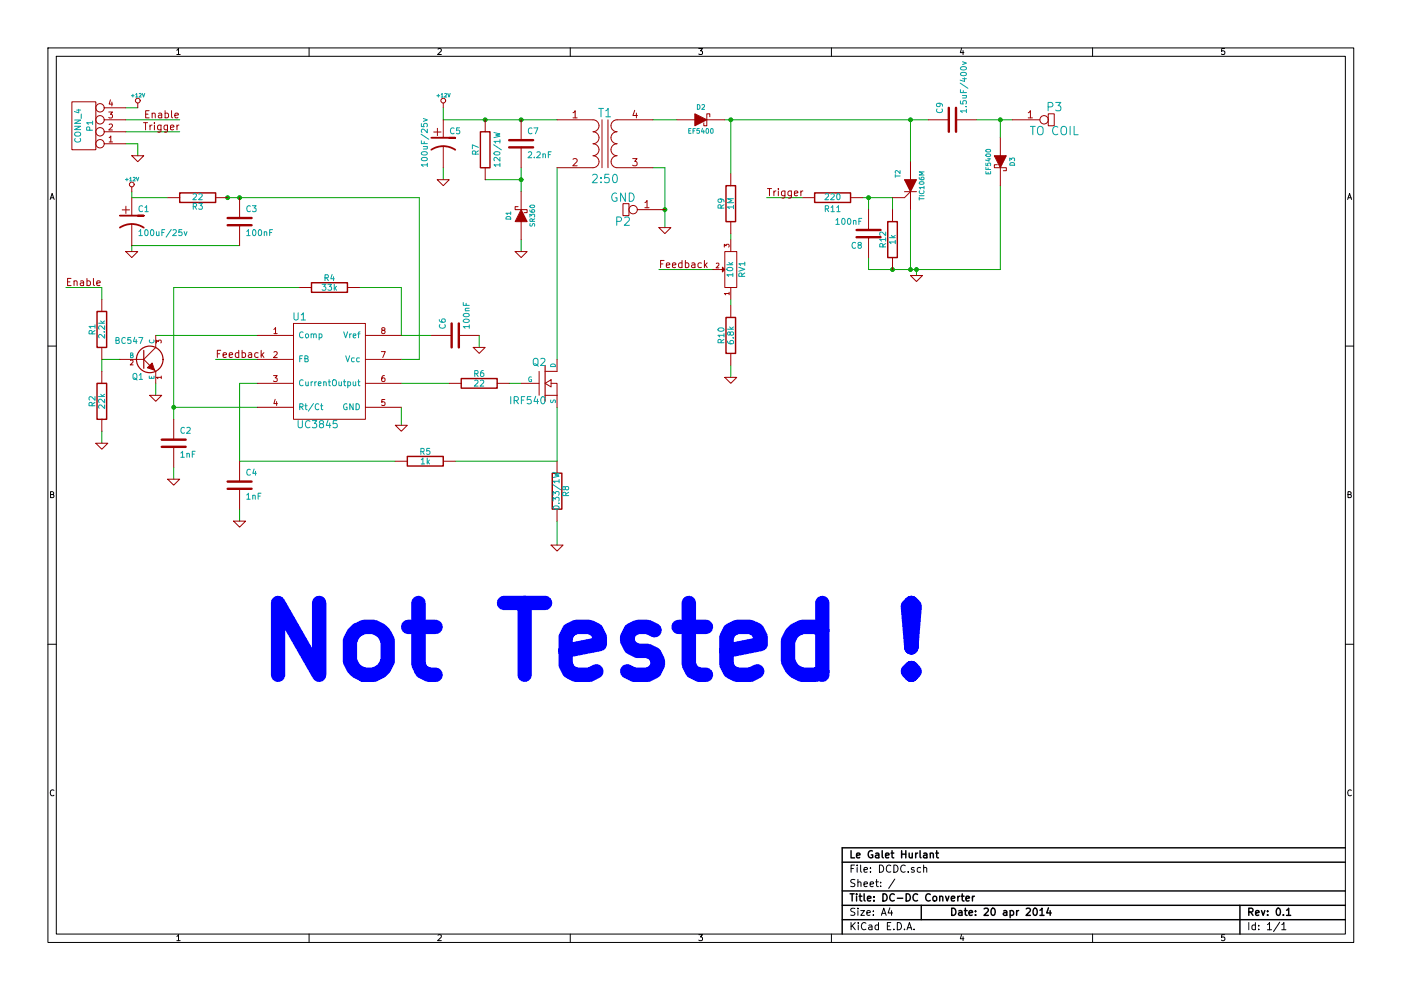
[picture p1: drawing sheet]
EESchema Schematic File Version 2  date lun. 21 avril 2014 15:39:56 CEST
LIBS:power
LIBS:device
LIBS:transistors
LIBS:conn
LIBS:linear
LIBS:regul
LIBS:74xx
LIBS:cmos4000
LIBS:adc-dac
LIBS:memory
LIBS:xilinx
LIBS:special
LIBS:microcontrollers
LIBS:dsp
LIBS:microchip
LIBS:analog_switches
LIBS:motorola
LIBS:texas
LIBS:intel
LIBS:audio
LIBS:interface
LIBS:digital-audio
LIBS:philips
LIBS:display
LIBS:cypress
LIBS:siliconi
LIBS:opto
LIBS:atmel
LIBS:contrib
LIBS:valves
LIBS:solextronic
LIBS:DCDC-cache
EELAYER 25  0
EELAYER END
$Descr A4 11700 8267
encoding utf-8
Sheet 1 1
Title "DC-DC Converter"
Date "20 apr 2014"
Rev "0.1"
Comp "Le Galet Hurlant"
Comment1 ""
Comment2 ""
Comment3 ""
Comment4 ""
$EndDescr
Connection ~ 7600 1000
Wire Wire Line
	7600 1350 7600 1000
Wire Wire Line
	7450 1750 7450 1650
Wire Wire Line
	7450 1650 7200 1650
Connection ~ 7600 2250
Wire Wire Line
	7600 1750 7600 2250
Wire Wire Line
	7250 2150 7250 2250
Wire Wire Line
	8150 1000 8450 1000
Connection ~ 6100 1000
Wire Wire Line
	6100 1000 6100 1450
Wire Wire Line
	6100 1950 6100 2000
Wire Wire Line
	6100 3050 6100 3150
Connection ~ 5550 1750
Wire Wire Line
	5550 1900 5550 1400
Wire Wire Line
	5550 1400 5450 1400
Wire Wire Line
	1800 3000 2150 3000
Wire Wire Line
	3300 3850 2000 3850
Wire Wire Line
	1450 3900 1450 4000
Wire Wire Line
	1450 3500 1450 2400
Wire Wire Line
	1450 2400 2500 2400
Wire Wire Line
	3600 2800 3350 2800
Wire Wire Line
	4650 4350 4650 4550
Wire Wire Line
	4650 3400 4650 3850
Wire Wire Line
	3700 1400 3700 1500
Wire Wire Line
	3700 900  3700 1000
Wire Wire Line
	1100 1600 1100 1650
Wire Wire Line
	2000 2050 1100 2050
Wire Wire Line
	4350 2000 4350 2100
Wire Wire Line
	4350 1500 4050 1500
Connection ~ 4050 1000
Wire Wire Line
	4650 1400 4650 3000
Wire Wire Line
	3350 3400 3350 3550
Wire Wire Line
	850  3100 850  3000
Wire Wire Line
	850  3000 1000 3000
Wire Wire Line
	2150 2800 1300 2800
Wire Wire Line
	1500 1000 1050 1000
Wire Wire Line
	1050 900  1150 900 
Wire Wire Line
	1050 1200 1150 1200
Wire Wire Line
	1150 1200 1150 1300
Wire Wire Line
	1500 1100 1050 1100
Wire Wire Line
	550  2400 850  2400
Wire Wire Line
	850  2400 850  2500
Wire Wire Line
	1300 3200 1300 3300
Wire Wire Line
	850  3600 850  3700
Connection ~ 4350 1000
Wire Wire Line
	4350 1400 4350 1600
Connection ~ 4350 1500
Wire Wire Line
	1100 2050 1100 2100
Connection ~ 1900 1650
Wire Wire Line
	1100 1650 1400 1650
Wire Wire Line
	1900 1650 3500 1650
Wire Wire Line
	3500 1650 3500 3000
Wire Wire Line
	3500 3000 3350 3000
Connection ~ 2000 1650
Wire Wire Line
	3700 1000 4650 1000
Wire Wire Line
	4250 3200 4350 3200
Wire Wire Line
	4650 3850 3800 3850
Wire Wire Line
	4000 2800 4000 2900
Wire Wire Line
	3350 2800 3350 2400
Wire Wire Line
	3350 2400 3000 2400
Wire Wire Line
	2150 3400 1450 3400
Connection ~ 1450 3400
Wire Wire Line
	2150 3200 2000 3200
Wire Wire Line
	2000 3200 2000 3850
Wire Wire Line
	2000 4250 2000 4350
Wire Wire Line
	3350 3200 3750 3200
Wire Wire Line
	5450 1000 5650 1000
Wire Wire Line
	6100 2500 6100 2550
Wire Wire Line
	5500 2250 5950 2250
Wire Wire Line
	8350 1150 8350 1000
Connection ~ 8350 1000
Wire Wire Line
	7250 2250 8350 2250
Wire Wire Line
	8350 2250 8350 1550
Connection ~ 7450 2250
Wire Wire Line
	7650 2300 7650 2250
Connection ~ 7650 2250
Wire Wire Line
	7250 1750 7250 1650
Connection ~ 7250 1650
Wire Wire Line
	6400 1650 6700 1650
Wire Wire Line
	7750 1000 6050 1000
Text Label 6400 1650 0    60   ~ 0
Trigger
$Comp
L C C8
U 1 1
P 7250 1950
F 0 "C8" H 7300 2050 50  0000 L CNN
F 1 "100nF" H 7300 1850 50  0000 L CNN
F 2 "C1" H 7300 1950 50  0001 C CNN
	1    7250 1950
	-1   0    0    1   
$EndComp
$Comp
L R R11
U 1 1
P 6950 1650
F 0 "R11" V 7050 1650 50  0000 C CNN
F 1 "220" V 6950 1650 50  0000 C CNN
F 2 "R3" V 7050 1650 50  0001 C CNN
	1    6950 1650
	0    1    1    0   
$EndComp
$Comp
L R R12
U 1 1
P 7450 2000
F 0 "R12" V 7530 2000 50  0000 C CNN
F 1 "1k" V 7450 2000 50  0000 C CNN
F 2 "R3" V 7550 2000 50  0001 C CNN
	1    7450 2000
	-1   0    0    1   
$EndComp
$Comp
L GND #PWR01
U 1 1
P 7650 2300
F 0 "#PWR01" H 7650 2300 30  0001 C CNN
F 1 "GND" H 7650 2230 30  0001 C CNN
	1    7650 2300
	1    0    0    -1  
$EndComp
$Comp
L DIODESCH D3
U 1 1
P 8350 1350
F 0 "D3" H 8350 1450 40  0000 C CNN
F 1 "EF5400" H 8350 1250 40  0000 C CNN
F 2 "D5" H 8350 1350 40  0001 C CNN
	1    8350 1350
	0    1    1    0   
$EndComp
Text Label 5500 2250 0    60   ~ 0
Feedback
$Comp
L GND #PWR02
U 1 1
P 6100 3150
F 0 "#PWR02" H 6100 3150 30  0001 C CNN
F 1 "GND" H 6100 3080 30  0001 C CNN
	1    6100 3150
	1    0    0    -1  
$EndComp
$Comp
L POT RV1
U 1 1
P 6100 2250
F 0 "RV1" H 6100 2150 50  0000 C CNN
F 1 "10k" H 6100 2250 50  0000 C CNN
F 2 "POT" H 6100 2350 50  0001 C CNN
	1    6100 2250
	0    -1   -1   0   
$EndComp
$Comp
L R R10
U 1 1
P 6100 2800
F 0 "R10" V 6180 2800 50  0000 C CNN
F 1 "6.8k" V 6100 2800 50  0000 C CNN
F 2 "R3" V 6200 2800 50  0001 C CNN
	1    6100 2800
	-1   0    0    1   
$EndComp
$Comp
L R R9
U 1 1
P 6100 1700
F 0 "R9" V 6180 1700 50  0000 C CNN
F 1 "1M" V 6100 1700 50  0000 C CNN
F 2 "R3" V 6200 1700 50  0001 C CNN
	1    6100 1700
	-1   0    0    1   
$EndComp
$Comp
L C C9
U 1 1
P 7950 1000
F 0 "C9" H 8000 1100 50  0000 L CNN
F 1 "1.5uF/400v" H 8000 900 50  0000 L CNN
F 2 "CP10" H 8000 1000 50  0001 C CNN
	1    7950 1000
	0    -1   -1   0   
$EndComp
$Comp
L CONNECTOR P2
U 1 1
P 5550 1750
F 0 "P2" H 5900 1850 70  0000 C CNN
F 1 "GND" H 5900 1650 70  0000 C CNN
F 2 "1pin" H 5900 1750 70  0001 C CNN
	1    5550 1750
	-1   0    0    1   
$EndComp
$Comp
L GND #PWR03
U 1 1
P 5550 1900
F 0 "#PWR03" H 5550 1900 30  0001 C CNN
F 1 "GND" H 5550 1830 30  0001 C CNN
	1    5550 1900
	1    0    0    -1  
$EndComp
$Comp
L DIODESCH D2
U 1 1
P 5850 1000
F 0 "D2" H 5850 1100 40  0000 C CNN
F 1 "EF5400" H 5850 900 40  0000 C CNN
F 2 "D5" H 5850 1000 40  0001 C CNN
	1    5850 1000
	1    0    0    -1  
$EndComp
Text Notes 7750 5700 2    600  ~ 120
Not Tested !
Text Label 1800 3000 0    60   ~ 0
Feedback
$Comp
L GND #PWR04
U 1 1
P 2000 4350
F 0 "#PWR04" H 2000 4350 30  0001 C CNN
F 1 "GND" H 2000 4280 30  0001 C CNN
	1    2000 4350
	1    0    0    -1  
$EndComp
$Comp
L GND #PWR05
U 1 1
P 1450 4000
F 0 "#PWR05" H 1450 4000 30  0001 C CNN
F 1 "GND" H 1450 3930 30  0001 C CNN
	1    1450 4000
	1    0    0    -1  
$EndComp
$Comp
L GND #PWR06
U 1 1
P 4000 2900
F 0 "#PWR06" H 4000 2900 30  0001 C CNN
F 1 "GND" H 4000 2830 30  0001 C CNN
	1    4000 2900
	1    0    0    -1  
$EndComp
$Comp
L C C6
U 1 1
P 3800 2800
F 0 "C6" H 3850 2900 50  0000 L CNN
F 1 "100nF" H 3850 2700 50  0000 L CNN
F 2 "C1" H 3850 2800 50  0001 C CNN
	1    3800 2800
	0    -1   -1   0   
$EndComp
$Comp
L C C3
U 1 1
P 2000 1850
F 0 "C3" H 2050 1950 50  0000 L CNN
F 1 "100nF" H 2050 1750 50  0000 L CNN
F 2 "C1" H 2050 1850 50  0001 C CNN
	1    2000 1850
	1    0    0    -1  
$EndComp
$Comp
L R R3
U 1 1
P 1650 1650
F 0 "R3" V 1730 1650 50  0000 C CNN
F 1 "22" V 1650 1650 50  0000 C CNN
F 2 "R3" V 1750 1650 50  0001 C CNN
	1    1650 1650
	0    1    1    0   
$EndComp
$Comp
L GND #PWR07
U 1 1
P 1100 2100
F 0 "#PWR07" H 1100 2100 30  0001 C CNN
F 1 "GND" H 1100 2030 30  0001 C CNN
	1    1100 2100
	1    0    0    -1  
$EndComp
$Comp
L CP1 C1
U 1 1
P 1100 1850
F 0 "C1" H 1150 1950 50  0000 L CNN
F 1 "100uF/25v" H 1150 1750 50  0000 L CNN
F 2 "C2V8" H 1150 1850 50  0001 C CNN
	1    1100 1850
	1    0    0    -1  
$EndComp
$Comp
L +12V #PWR08
U 1 1
P 1100 1600
F 0 "#PWR08" H 1100 1550 20  0001 C CNN
F 1 "+12V" H 1100 1700 30  0000 C CNN
	1    1100 1600
	1    0    0    -1  
$EndComp
$Comp
L GND #PWR09
U 1 1
P 4350 2100
F 0 "#PWR09" H 4350 2100 30  0001 C CNN
F 1 "GND" H 4350 2030 30  0001 C CNN
	1    4350 2100
	1    0    0    -1  
$EndComp
$Comp
L DIODESCH D1
U 1 1
P 4350 1800
F 0 "D1" H 4350 1900 40  0000 C CNN
F 1 "SR360" H 4350 1700 40  0000 C CNN
F 2 "D4" H 4350 1800 40  0001 C CNN
	1    4350 1800
	0    -1   -1   0   
$EndComp
$Comp
L R R7
U 1 1
P 4050 1250
F 0 "R7" V 4130 1250 50  0000 C CNN
F 1 "120/1W" V 3950 1250 50  0000 C CNN
F 2 "R6" V 4050 1250 50  0001 C CNN
	1    4050 1250
	-1   0    0    1   
$EndComp
$Comp
L C C7
U 1 1
P 4350 1200
F 0 "C7" H 4400 1300 50  0000 L CNN
F 1 "2.2nF" H 4400 1100 50  0000 L CNN
F 2 "C1" H 4400 1200 50  0001 C CNN
	1    4350 1200
	1    0    0    -1  
$EndComp
$Comp
L GND #PWR010
U 1 1
P 3700 1500
F 0 "#PWR010" H 3700 1500 30  0001 C CNN
F 1 "GND" H 3700 1430 30  0001 C CNN
	1    3700 1500
	1    0    0    -1  
$EndComp
$Comp
L CP1 C5
U 1 1
P 3700 1200
F 0 "C5" H 3750 1300 50  0000 L CNN
F 1 "100uF/25v" V 3550 1000 50  0000 L CNN
F 2 "C2V8" V 3650 1000 50  0001 C CNN
	1    3700 1200
	1    0    0    -1  
$EndComp
$Comp
L +12V #PWR011
U 1 1
P 3700 900
F 0 "#PWR011" H 3700 850 20  0001 C CNN
F 1 "+12V" H 3700 1000 30  0000 C CNN
	1    3700 900 
	1    0    0    -1  
$EndComp
$Comp
L GND #PWR012
U 1 1
P 850 3700
F 0 "#PWR012" H 850 3700 30  0001 C CNN
F 1 "GND" H 850 3630 30  0001 C CNN
	1    850  3700
	1    0    0    -1  
$EndComp
$Comp
L R R2
U 1 1
P 850 3350
F 0 "R2" V 930 3350 50  0000 C CNN
F 1 "22k" V 850 3350 50  0000 C CNN
F 2 "R3" V 950 3350 50  0001 C CNN
	1    850  3350
	-1   0    0    1   
$EndComp
$Comp
L GND #PWR013
U 1 1
P 1300 3300
F 0 "#PWR013" H 1300 3300 30  0001 C CNN
F 1 "GND" H 1300 3230 30  0001 C CNN
	1    1300 3300
	1    0    0    -1  
$EndComp
$Comp
L R R1
U 1 1
P 850 2750
F 0 "R1" V 930 2750 50  0000 C CNN
F 1 "2.2k" V 850 2750 50  0000 C CNN
F 2 "R3" V 950 2750 50  0001 C CNN
	1    850  2750
	-1   0    0    1   
$EndComp
Text Label 550  2400 0    60   ~ 0
Enable
$Comp
L CONNECTOR P3
U 1 1
P 8450 1000
F 0 "P3" H 8800 1100 70  0000 C CNN
F 1 "TO COIL" H 8800 900 70  0000 C CNN
F 2 "1pin" H 8800 1000 70  0001 C CNN
	1    8450 1000
	1    0    0    -1  
$EndComp
$Comp
L THYRISTOR T2
U 1 1
P 7600 1550
F 0 "T2" H 7500 1650 40  0000 C CNN
F 1 "TIC106M" H 7600 1450 40  0000 C CNN
F 2 "TIC106" H 7600 1550 40  0001 C CNN
	1    7600 1550
	0    -1   1    0   
$EndComp
Text Label 1500 1100 2    60   ~ 0
Trigger
Text Label 1500 1000 2    60   ~ 0
Enable
$Comp
L GND #PWR014
U 1 1
P 1150 1300
F 0 "#PWR014" H 1150 1300 30  0001 C CNN
F 1 "GND" H 1150 1230 30  0001 C CNN
	1    1150 1300
	1    0    0    -1  
$EndComp
$Comp
L CONN_4 P1
U 1 1
P 700 1050
F 0 "P1" V 650 1050 50  0000 C CNN
F 1 "CONN_4" V 750 1050 50  0000 C CNN
F 2 "bornier4" V 850 1050 50  0001 C CNN
	1    700  1050
	-1   0    0    1   
$EndComp
$Comp
L NPN Q1
U 1 1
P 1200 3000
F 0 "Q1" H 1200 2850 50  0000 R CNN
F 1 "BC547" H 1200 3150 50  0000 R CNN
F 2 "TO92" H 1200 3250 50  0001 C CNN
	1    1200 3000
	1    0    0    -1  
$EndComp
$Comp
L R R5
U 1 1
P 3550 3850
F 0 "R5" V 3630 3850 50  0000 C CNN
F 1 "1k" V 3550 3850 50  0000 C CNN
F 2 "R3" V 3650 3850 50  0001 C CNN
	1    3550 3850
	0    -1   -1   0   
$EndComp
$Comp
L C C2
U 1 1
P 1450 3700
F 0 "C2" H 1500 3800 50  0000 L CNN
F 1 "1nF" H 1500 3600 50  0000 L CNN
F 2 "C1" H 1500 3700 50  0001 C CNN
	1    1450 3700
	1    0    0    -1  
$EndComp
$Comp
L R R4
U 1 1
P 2750 2400
F 0 "R4" V 2830 2400 50  0000 C CNN
F 1 "33k" V 2750 2400 50  0000 C CNN
F 2 "R3" V 2850 2400 50  0001 C CNN
	1    2750 2400
	0    -1   -1   0   
$EndComp
$Comp
L C C4
U 1 1
P 2000 4050
F 0 "C4" H 2050 4150 50  0000 L CNN
F 1 "1nF" H 2050 3950 50  0000 L CNN
F 2 "C2" H 2050 4050 50  0001 C CNN
	1    2000 4050
	1    0    0    -1  
$EndComp
$Comp
L GND #PWR015
U 1 1
P 4650 4550
F 0 "#PWR015" H 4650 4550 30  0001 C CNN
F 1 "GND" H 4650 4480 30  0001 C CNN
	1    4650 4550
	1    0    0    -1  
$EndComp
$Comp
L R R6
U 1 1
P 4000 3200
F 0 "R6" V 4080 3200 50  0000 C CNN
F 1 "22" V 4000 3200 50  0000 C CNN
F 2 "R3" V 4100 3200 50  0001 C CNN
	1    4000 3200
	0    -1   -1   0   
$EndComp
$Comp
L R R8
U 1 1
P 4650 4100
F 0 "R8" V 4730 4100 50  0000 C CNN
F 1 "0.33/1W" V 4650 4100 50  0000 C CNN
F 2 "R6" V 4750 4100 50  0001 C CNN
	1    4650 4100
	1    0    0    -1  
$EndComp
$Comp
L GND #PWR016
U 1 1
P 3350 3550
F 0 "#PWR016" H 3350 3550 30  0001 C CNN
F 1 "GND" H 3350 3480 30  0001 C CNN
	1    3350 3550
	1    0    0    -1  
$EndComp
$Comp
L +12V #PWR017
U 1 1
P 1150 900
F 0 "#PWR017" H 1150 850 20  0001 C CNN
F 1 "+12V" H 1150 1000 30  0000 C CNN
	1    1150 900 
	1    0    0    -1  
$EndComp
$Comp
L MOSFET_N Q2
U 1 1
P 4550 3200
F 0 "Q2" H 4560 3370 60  0000 R CNN
F 1 "IRF540" H 4560 3050 60  0000 R CNN
F 2 "TO220_VERT_GDS" H 4560 3150 60  0001 C CNN
	1    4550 3200
	1    0    0    -1  
$EndComp
$Comp
L UC3845 U1
U 1 1
P 2750 3150
F 0 "U1" H 2500 3650 60  0000 C CNN
F 1 "UC3845" H 2650 2750 60  0000 C CNN
F 2 "DIP-8__300_ELL" H 2650 2850 60  0001 C CNN
	1    2750 3150
	1    0    0    -1  
$EndComp
$Comp
L TRANSFO T1
U 1 1
P 5050 1200
F 0 "T1" H 5050 1450 70  0000 C CNN
F 1 "2:50" H 5050 900 70  0000 C CNN
F 2 "TRANSFO" H 5050 1000 70  0001 C CNN
	1    5050 1200
	1    0    0    -1  
$EndComp
$EndSCHEMATC
